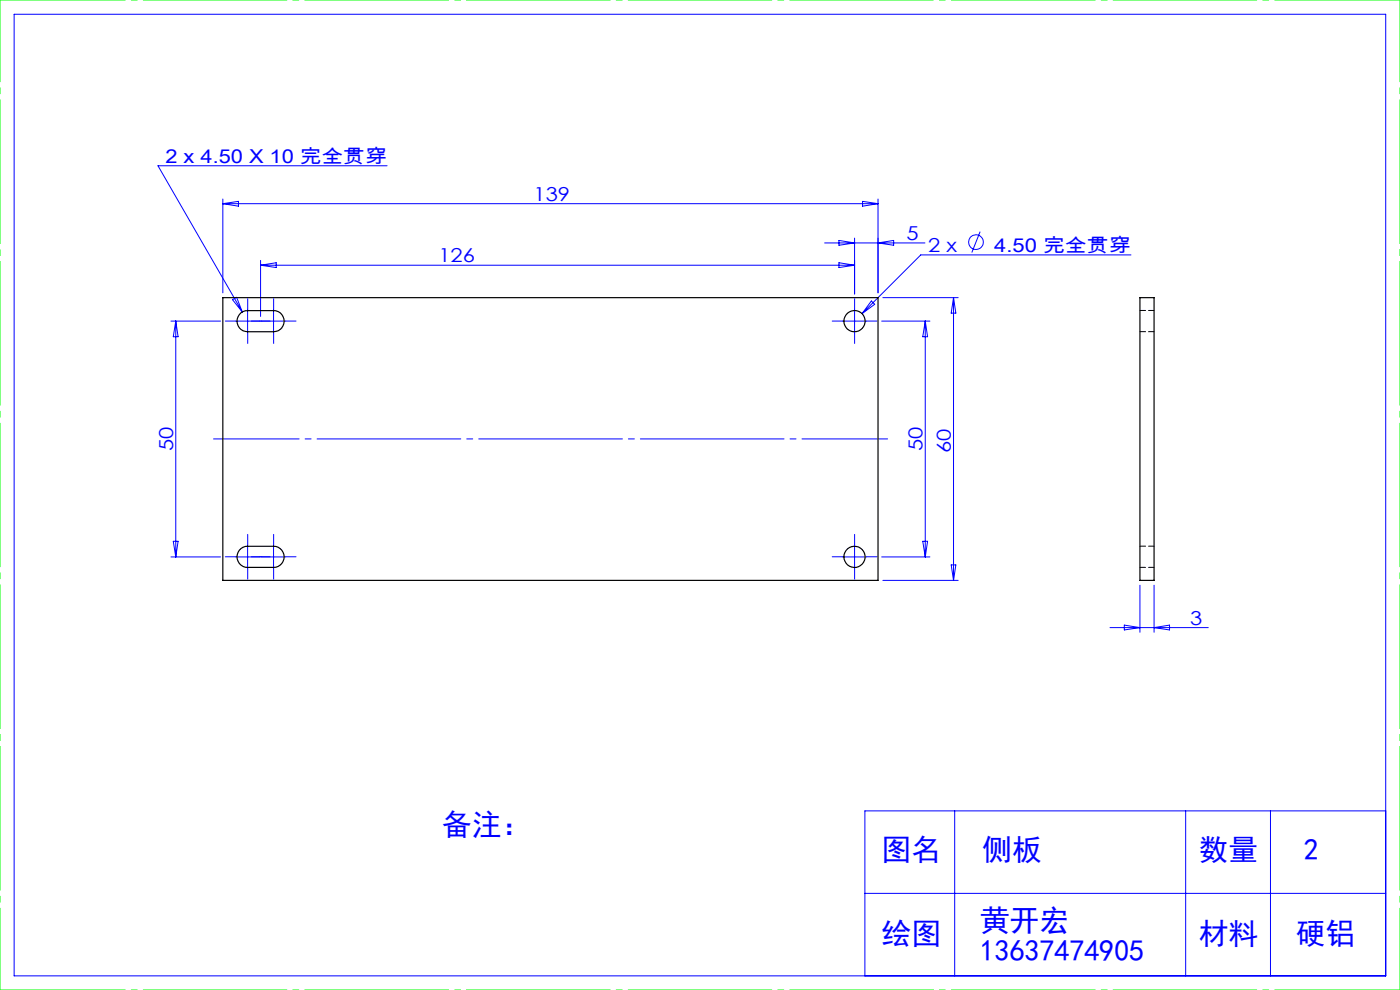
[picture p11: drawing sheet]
<svg xmlns="http://www.w3.org/2000/svg" width="297mm" height="210mm" viewBox="0 0 297 210" stroke-linecap="round" stroke-linejoin="round" font-family="sans-serif">
<g fill="none" stroke="#00f" stroke-width=".21">
<path d="M3 3h291v204h-291zM82.1 35.2h-48.6l17.9 31M47.3 42.2v19.9M47.3 43.2h139M47.3 43.2l3.3-.5v1zM55.3 55.2v11.9M55.3 56.3h126M55.3 56.3l3.3-.6v1.1zM174.9 51.5h21.3M178 51l3.3 .5-3.3 .5zM178 55.7l3.3 .6-3.3 .5zM181.3 50.5v11.9"/>
<path d="M183 42.7l3.3 .5-3.3 .5zM186.3 51.5l3.3-.5v1zM186.3 42.2v19.9M207.9 49.1l-1.7 4.5M239.9 54.1h-44.6l-12.4 12.4M36.3 68.1h10.5M37.3 68.1l.5 3.3h-1zM37.3 68.1v50M49.3 63.6l.9-.5 1.2 3.1zM50 68.1h5M52.5 65.6v5M55.5 68.1h5"/>
<path d="M58 65.6v5M178.8 68.1h5M181.3 65.6v5M184.9 63.8l.7 .7-2.7 2zM187 68.1h10.3M187.3 63.1h16M196.3 68.1v50M196.3 68.1l.5 3.3h-1zM202.3 63.1v60M202.3 63.1l.5 3.3h-1zM36.3 118.1h10.5M36.8 114.8h1l-.5 3.3z"/>
<path d="M50 118.1h5M52.5 115.6v5M55.5 118.1h5M58 115.6v5M178.8 118.1h5M181.3 115.6v5M187 118.1h10.3M195.8 114.8h1l-.5 3.3zM201.8 119.8h1l-.5 3.3zM187.3 123.1h16M235.5 133.1h20.8M238.5 132.6l3.3 .5-3.3 .5z"/>
<path d="M241.8 124.1v10M244.8 124.1v10M244.8 133.1l3.3-.5v1zM202.5 172v35M251.5 172v35M269.5 172v35M294 172h-110.5v35M183.5 189.5h110.5"/>
<circle cx="207" cy="51.4" r="1.56"/>
</g>
<g fill="none" stroke="#00f" stroke-width=".21" stroke-dasharray="30.5 1.3 1.3 1.3">
<path d="M50 68.1h-2.2M52.5 65.6v-2.2M52.5 70.6v2.3M55 68.1h2.3M55.5 68.1h-2.2M58 65.6v-2.2M58 70.6v2.3M60.5 68.1h2.3M178.8 68.1h-2.3M181.3 65.6v-2.2M181.3 70.6v2.3M183.8 68.1h2.2"/>
<path d="M50 118.1h-2.2M52.5 115.6v-2.2M55 118.1h2.3M55.5 118.1h-2.2M58 115.6v-2.2M60.5 118.1h2.3M178.8 118.1h-2.3M181.3 115.6v-2.2M183.8 118.1h2.2M52.5 120.6v2.3M58 120.6v2.3M181.3 120.6v2.3"/>
</g>
<path d="M188.3 93.1h-143" fill="none" stroke="#00f" stroke-width=".21" stroke-dasharray="30.5 1.3 1.3 1.3" stroke-dashoffset="12.3"/>
<path d="M0 0h297M0 210h297" fill="none" stroke="#0f0" stroke-width=".21" stroke-dasharray="30.5 1.3 1.3 1.3" stroke-dashoffset="3.9"/>
<path d="M0 210v-210M297 210v-210" fill="none" stroke="#0f0" stroke-width=".21" stroke-dasharray="30.5 1.3 1.3 1.3" stroke-dashoffset="13.1"/>
<g fill="none" stroke="#000" stroke-width=".25">
<path d="M47.3 63.1h139v60h-139zM51.1 66.3l.9-.4h.5h5.5a2.24 2.24 0 0 1 2.3 2.2 2.24 2.24 0 0 1-2.3 2.3h-5.5a2.27 2.27 0 0 1-2.1-1.5 2.27 2.27 0 0 1 .7-2.6zM241.8 63.1h3v60h-3zM50.8 116.7a2.14 2.14 0 0 1 1.7-.8h5.5a2.24 2.24 0 0 1 2.3 2.2 2.24 2.24 0 0 1-2.3 2.3h-5.5a2.25 2.25 0 0 1-2-1.3 2.25 2.25 0 0 1 .3-2.4z"/>
<circle cx="181.3" cy="68.1" r="2.24"/>
<circle cx="181.3" cy="118.1" r="2.24"/>
</g>
<path d="M241.8 70.4h3M241.8 65.9h3M241.8 115.9h3M241.8 120.4h3" fill="none" stroke="#000" stroke-width=".21" stroke-dasharray="1.3 .6" stroke-dashoffset=".1"/>
<g font-size="6.3" fill="#00f">
<text x="93.8" y="177.1">备注：</text>
<text x="187" y="182.5">图名</text>
<text x="208.4" y="182.5">侧板</text>
<text x="254.3" y="182.5">数量</text>
<text x="276.6" y="182.5">2</text>
<text x="207.8" y="197.5">黄开宏</text>
<text x="187" y="200.3">绘图</text>
<text x="207.8" y="203.8">13637474905</text>
<text x="254.3" y="200.3">材料</text>
<text x="274.9" y="200.3">硬铝</text>
</g>
<g font-size="4.1" fill="#00f">
<text x="35.1" y="34.6">2 x 4.50 X 10 完全贯穿</text>
<text x="113.2" y="42.6">139</text>
<text x="192.3" y="50.9">5</text>
<text x="196.9" y="53.5">2 x</text>
<text x="210.9" y="53.5">4.50 完全贯穿</text>
<text x="93" y="55.7">126</text>
<text x="36.7" y="95.7" transform="rotate(-90 36.7 95.7)">50</text>
<text x="195.7" y="95.7" transform="rotate(-90 195.7 95.7)">50</text>
<text x="201.7" y="96.2" transform="rotate(-90 201.7 96.2)">60</text>
<text x="252.5" y="132.5">3</text>
</g>
</svg>
